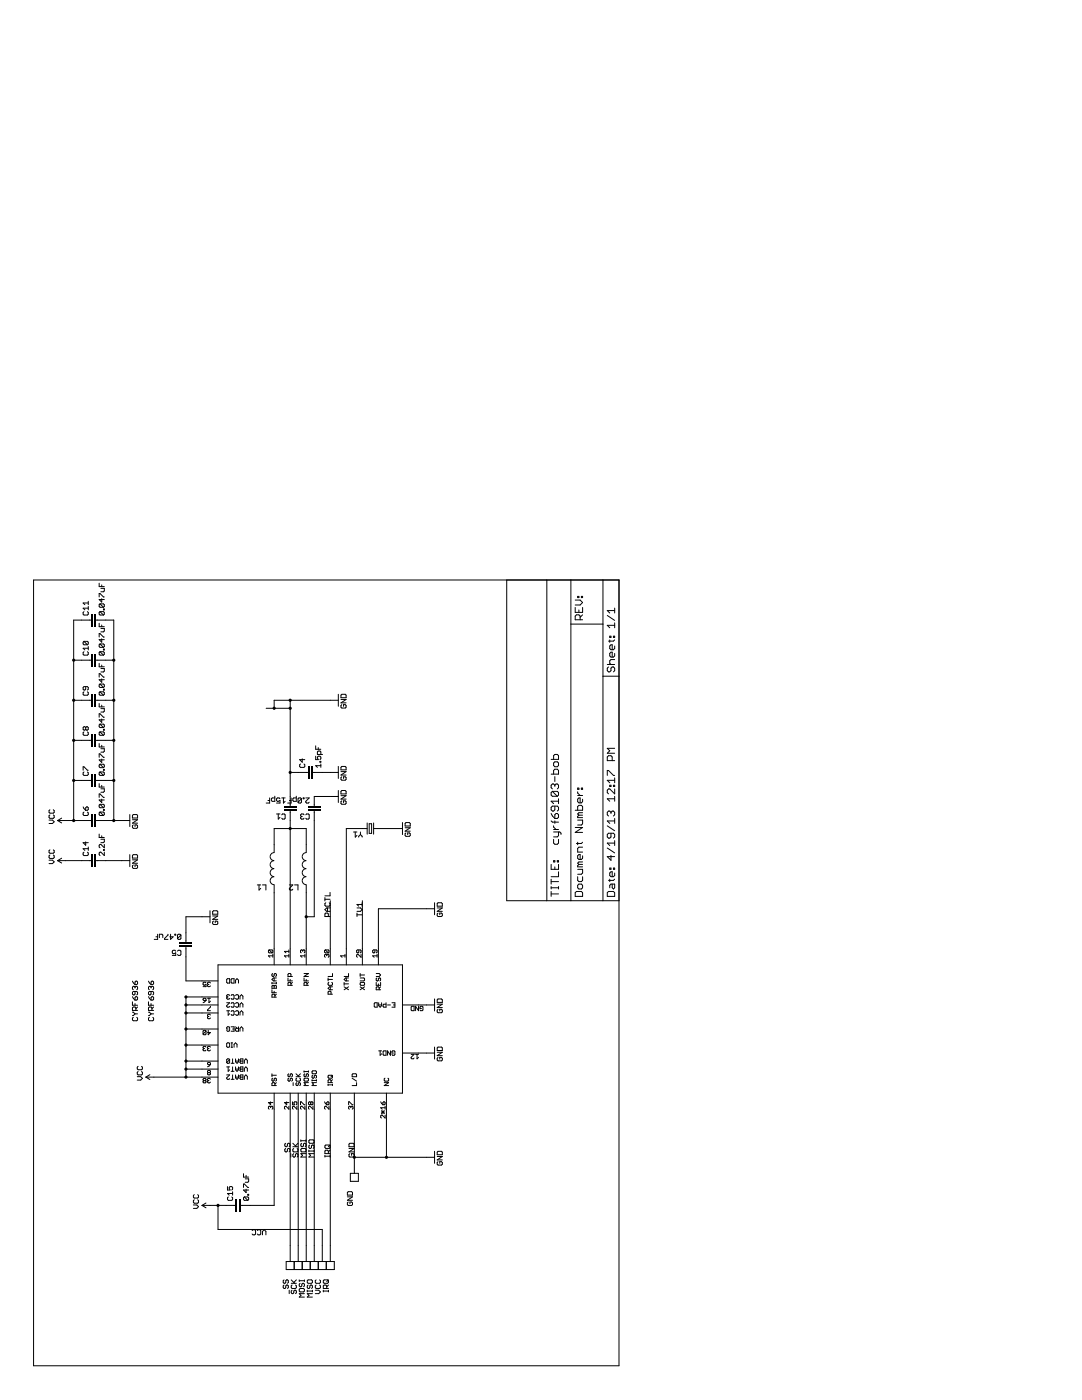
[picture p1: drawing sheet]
<?xml version="1.0" encoding="utf-8"?>
<!DOCTYPE eagle SYSTEM "eagle.dtd">
<!--
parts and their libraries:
SparkFun-Aesthetics: Licensing: CC v3.0 Share-Alike You are welcome to use this library for commercial purposes.
-->
<eagle version="6.4">
<drawing>
<settings>
<setting alwaysvectorfont="yes"/>
<setting verticaltext="up"/>
</settings>
<grid distance="0.1" unitdist="inch" unit="inch" style="lines" multiple="1" display="no" altdistance="0.01" altunitdist="inch" altunit="inch"/>
<schematic xreflabel="%F%N/%S.%C%R" xrefpart="/%S.%C%R">
<libraries>
<library name="JCM">
<symbols>
<symbol name="CYRF6936">
<pin name="RST" x="-15.24" y="17.78" length="middle"/>
<pin name="_SS" x="-15.24" y="12.7" length="middle"/>
<pin name="SCK" x="-15.24" y="10.16" length="middle"/>
<pin name="MOSI" x="-15.24" y="7.62" length="middle"/>
<pin name="MISO" x="-15.24" y="5.08" length="middle"/>
<pin name="IRQ" x="-15.24" y="0" length="middle"/>
<pin name="L/D" x="-15.24" y="-7.62" length="middle"/>
<pin name="NC" x="-15.24" y="-17.78" length="middle"/>
<pin name="VBAT2" x="-5.08" y="40.64" length="middle" rot="R270"/>
<pin name="VBAT1" x="-2.54" y="40.64" length="middle" rot="R270"/>
<pin name="VBAT0" x="0" y="40.64" length="middle" rot="R270"/>
<pin name="VIO" x="5.08" y="40.64" length="middle" rot="R270"/>
<pin name="VREG" x="10.16" y="40.64" length="middle" rot="R270"/>
<pin name="VCC1" x="15.24" y="40.64" length="middle" rot="R270"/>
<pin name="VCC2" x="17.78" y="40.64" length="middle" rot="R270"/>
<pin name="VCC3" x="20.32" y="40.64" length="middle" rot="R270"/>
<pin name="VDD" x="25.4" y="40.64" length="middle" rot="R270"/>
<pin name="RFBIAS" x="35.56" y="17.78" length="middle" rot="R180"/>
<pin name="RFP" x="35.56" y="12.7" length="middle" rot="R180"/>
<pin name="RFN" x="35.56" y="7.62" length="middle" rot="R180"/>
<pin name="PACTL" x="35.56" y="0" length="middle" rot="R180"/>
<pin name="XTAL" x="35.56" y="-5.08" length="middle" rot="R180"/>
<pin name="XOUT" x="35.56" y="-10.16" length="middle" rot="R180"/>
<pin name="RESV" x="35.56" y="-15.24" length="middle" rot="R180"/>
<pin name="GND1" x="2.54" y="-27.94" length="middle" rot="R90"/>
<pin name="E-PAD" x="17.78" y="-27.94" length="middle" rot="R90"/>
<wire x1="-10.16" y1="35.56" x2="30.48" y2="35.56" width="0.254" layer="94"/>
<wire x1="30.48" y1="35.56" x2="30.48" y2="-22.86" width="0.254" layer="94"/>
<wire x1="30.48" y1="-22.86" x2="-10.16" y2="-22.86" width="0.254" layer="94"/>
<wire x1="-10.16" y1="-22.86" x2="-10.16" y2="35.56" width="0.254" layer="94"/>
<text x="-5.08" y="53.34" size="1.778" layer="95">&gt;NAME</text>
<text x="-5.08" y="48.26" size="1.778" layer="95">&gt;VALUE</text>
</symbol>
<symbol name="SOLDER_PAD">
<wire x1="-5.08" y1="1.27" x2="-5.08" y2="-1.27" width="0.254" layer="94"/>
<wire x1="-5.08" y1="-1.27" x2="-2.54" y2="-1.27" width="0.254" layer="94"/>
<wire x1="-2.54" y1="-1.27" x2="-2.54" y2="1.27" width="0.254" layer="94"/>
<wire x1="-2.54" y1="1.27" x2="-5.08" y2="1.27" width="0.254" layer="94"/>
<text x="-4.826" y="2.794" size="1.778" layer="95">&gt;NAME</text>
<text x="-4.826" y="-4.572" size="1.778" layer="96">&gt;VALUE</text>
<pin name="NET" x="-10.16" y="0" visible="off" length="middle"/>
</symbol>
</symbols>
<devicesets>
<deviceset name="CYRF6936">
<gates>
<gate name="CYRF6936" symbol="CYRF6936" x="-12.7" y="7.62"/>
</gates>
<devices>
<device name="" package="QFN40">
<connects>
<connect gate="CYRF6936" pin="E-PAD" pad="GND"/>
<connect gate="CYRF6936" pin="GND1" pad="12"/>
<connect gate="CYRF6936" pin="IRQ" pad="26"/>
<connect gate="CYRF6936" pin="L/D" pad="37"/>
<connect gate="CYRF6936" pin="MISO" pad="28"/>
<connect gate="CYRF6936" pin="MOSI" pad="27"/>
<connect gate="CYRF6936" pin="NC" pad="2 4 5 9 14 15 17 18 20 21 22 23 31 32 36 39"/>
<connect gate="CYRF6936" pin="PACTL" pad="30"/>
<connect gate="CYRF6936" pin="RESV" pad="19"/>
<connect gate="CYRF6936" pin="RFBIAS" pad="10"/>
<connect gate="CYRF6936" pin="RFN" pad="13"/>
<connect gate="CYRF6936" pin="RFP" pad="11"/>
<connect gate="CYRF6936" pin="RST" pad="34"/>
<connect gate="CYRF6936" pin="SCK" pad="25"/>
<connect gate="CYRF6936" pin="VBAT0" pad="6"/>
<connect gate="CYRF6936" pin="VBAT1" pad="8"/>
<connect gate="CYRF6936" pin="VBAT2" pad="38"/>
<connect gate="CYRF6936" pin="VCC1" pad="3"/>
<connect gate="CYRF6936" pin="VCC2" pad="7"/>
<connect gate="CYRF6936" pin="VCC3" pad="16"/>
<connect gate="CYRF6936" pin="VDD" pad="35"/>
<connect gate="CYRF6936" pin="VIO" pad="33"/>
<connect gate="CYRF6936" pin="VREG" pad="40"/>
<connect gate="CYRF6936" pin="XOUT" pad="29"/>
<connect gate="CYRF6936" pin="XTAL" pad="1"/>
<connect gate="CYRF6936" pin="_SS" pad="24"/>
</connects>
<technologies>
<technology name=""/>
</technologies>
</device>
</devices>
</deviceset>
<deviceset name="SOLDER_PAD">
<gates>
<gate name="G$1" symbol="SOLDER_PAD" x="0" y="0"/>
</gates>
<devices>
<device name="" package="SOLDER_PAD">
<connects>
<connect gate="G$1" pin="NET" pad="SPAD"/>
</connects>
<technologies>
<technology name=""/>
</technologies>
</device>
<device name="NOSTOP" package="SOLDER_PAD_NOSTOP">
<connects>
<connect gate="G$1" pin="NET" pad="SPAD"/>
</connects>
<technologies>
<technology name=""/>
</technologies>
</device>
<device name="2X1" package="SOLDER_PAD_2X1">
<connects>
<connect gate="G$1" pin="NET" pad="SPAD"/>
</connects>
<technologies>
<technology name=""/>
</technologies>
</device>
<device name=".1X.1" package="SOLDER_PAD_.1X.1">
<connects>
<connect gate="G$1" pin="NET" pad="P$1"/>
</connects>
<technologies>
<technology name=""/>
</technologies>
</device>
<device name=".05X.05" package="SOLDER_PAD_.05X.05">
<connects>
<connect gate="G$1" pin="NET" pad="P$1"/>
</connects>
<technologies>
<technology name=""/>
</technologies>
</device>
</devices>
</deviceset>
</devicesets>
</library>
<library name="frames">
<symbols>
<symbol name="LETTER_L">
<frame x1="0" y1="0" x2="248.92" y2="185.42" columns="12" rows="17" layer="94" border-left="no" border-top="no" border-right="no" border-bottom="no"/>
</symbol>
<symbol name="DOCFIELD">
<wire x1="0" y1="0" x2="71.12" y2="0" width="0.1016" layer="94"/>
<wire x1="101.6" y1="15.24" x2="87.63" y2="15.24" width="0.1016" layer="94"/>
<wire x1="0" y1="0" x2="0" y2="5.08" width="0.1016" layer="94"/>
<wire x1="0" y1="5.08" x2="71.12" y2="5.08" width="0.1016" layer="94"/>
<wire x1="0" y1="5.08" x2="0" y2="15.24" width="0.1016" layer="94"/>
<wire x1="101.6" y1="15.24" x2="101.6" y2="5.08" width="0.1016" layer="94"/>
<wire x1="71.12" y1="5.08" x2="71.12" y2="0" width="0.1016" layer="94"/>
<wire x1="71.12" y1="5.08" x2="87.63" y2="5.08" width="0.1016" layer="94"/>
<wire x1="71.12" y1="0" x2="101.6" y2="0" width="0.1016" layer="94"/>
<wire x1="87.63" y1="15.24" x2="87.63" y2="5.08" width="0.1016" layer="94"/>
<wire x1="87.63" y1="15.24" x2="0" y2="15.24" width="0.1016" layer="94"/>
<wire x1="87.63" y1="5.08" x2="101.6" y2="5.08" width="0.1016" layer="94"/>
<wire x1="101.6" y1="5.08" x2="101.6" y2="0" width="0.1016" layer="94"/>
<wire x1="0" y1="15.24" x2="0" y2="22.86" width="0.1016" layer="94"/>
<wire x1="101.6" y1="35.56" x2="0" y2="35.56" width="0.1016" layer="94"/>
<wire x1="101.6" y1="35.56" x2="101.6" y2="22.86" width="0.1016" layer="94"/>
<wire x1="0" y1="22.86" x2="101.6" y2="22.86" width="0.1016" layer="94"/>
<wire x1="0" y1="22.86" x2="0" y2="35.56" width="0.1016" layer="94"/>
<wire x1="101.6" y1="22.86" x2="101.6" y2="15.24" width="0.1016" layer="94"/>
<text x="1.27" y="1.27" size="2.54" layer="94" font="vector">Date:</text>
<text x="12.7" y="1.27" size="2.54" layer="94" font="vector">&gt;LAST_DATE_TIME</text>
<text x="72.39" y="1.27" size="2.54" layer="94" font="vector">Sheet:</text>
<text x="86.36" y="1.27" size="2.54" layer="94" font="vector">&gt;SHEET</text>
<text x="88.9" y="11.43" size="2.54" layer="94" font="vector">REV:</text>
<text x="1.27" y="19.05" size="2.54" layer="94" font="vector">TITLE:</text>
<text x="1.27" y="11.43" size="2.54" layer="94" font="vector">Document Number:</text>
<text x="17.78" y="19.05" size="2.54" layer="94" font="vector">&gt;DRAWING_NAME</text>
</symbol>
</symbols>
<devicesets>
<deviceset name="LETTER_L" prefix="FRAME" uservalue="yes">
<gates>
<gate name="G$1" symbol="LETTER_L" x="0" y="0"/>
<gate name="G$2" symbol="DOCFIELD" x="147.32" y="0" addlevel="must"/>
</gates>
<devices>
<device name="">
<technologies>
<technology name=""/>
</technologies>
</device>
</devices>
</deviceset>
</devicesets>
</library>
<library name="SparkFun-Aesthetics">
<symbols>
<symbol name="DGND">
<wire x1="-1.905" y1="0" x2="1.905" y2="0" width="0.254" layer="94"/>
<text x="-2.54" y="-2.54" size="1.778" layer="96">&gt;VALUE</text>
<pin name="GND" x="0" y="2.54" visible="off" length="short" direction="sup" rot="R270"/>
</symbol>
<symbol name="VCC2">
<wire x1="0.762" y1="1.27" x2="0" y2="2.54" width="0.254" layer="94"/>
<wire x1="0" y1="2.54" x2="-0.762" y2="1.27" width="0.254" layer="94"/>
<text x="-1.016" y="3.556" size="1.778" layer="96">&gt;VALUE</text>
<pin name="VCC" x="0" y="0" visible="off" length="short" direction="sup" rot="R90"/>
</symbol>
</symbols>
<devicesets>
<deviceset name="GND" prefix="GND">
<gates>
<gate name="1" symbol="DGND" x="0" y="0"/>
</gates>
<devices>
<device name="">
<technologies>
<technology name=""/>
</technologies>
</device>
</devices>
</deviceset>
<deviceset name="VCC" prefix="SUPPLY">
<gates>
<gate name="1" symbol="VCC2" x="0" y="0"/>
</gates>
<devices>
<device name="">
<technologies>
<technology name=""/>
</technologies>
</device>
</devices>
</deviceset>
</devicesets>
</library>
<library name="SparkFun-Passives">
<symbols>
<symbol name="CAP">
<wire x1="0" y1="2.54" x2="0" y2="2.032" width="0.1524" layer="94"/>
<wire x1="0" y1="0" x2="0" y2="0.508" width="0.1524" layer="94"/>
<text x="1.524" y="2.921" size="1.778" layer="95">&gt;NAME</text>
<text x="1.524" y="-2.159" size="1.778" layer="96">&gt;VALUE</text>
<rectangle x1="-2.032" y1="0.508" x2="2.032" y2="1.016" layer="94"/>
<rectangle x1="-2.032" y1="1.524" x2="2.032" y2="2.032" layer="94"/>
<pin name="1" x="0" y="5.08" visible="off" length="short" direction="pas" swaplevel="1" rot="R270"/>
<pin name="2" x="0" y="-2.54" visible="off" length="short" direction="pas" swaplevel="1" rot="R90"/>
</symbol>
<symbol name="INDUCTOR">
<wire x1="0" y1="5.08" x2="1.27" y2="3.81" width="0.254" layer="94" curve="-90" cap="flat"/>
<wire x1="0" y1="2.54" x2="1.27" y2="3.81" width="0.254" layer="94" curve="90" cap="flat"/>
<wire x1="0" y1="2.54" x2="1.27" y2="1.27" width="0.254" layer="94" curve="-90" cap="flat"/>
<wire x1="0" y1="0" x2="1.27" y2="1.27" width="0.254" layer="94" curve="90" cap="flat"/>
<wire x1="0" y1="0" x2="1.27" y2="-1.27" width="0.254" layer="94" curve="-90" cap="flat"/>
<wire x1="0" y1="-2.54" x2="1.27" y2="-1.27" width="0.254" layer="94" curve="90" cap="flat"/>
<wire x1="0" y1="-2.54" x2="1.27" y2="-3.81" width="0.254" layer="94" curve="-90" cap="flat"/>
<wire x1="0" y1="-5.08" x2="1.27" y2="-3.81" width="0.254" layer="94" curve="90" cap="flat"/>
<text x="2.54" y="5.08" size="1.778" layer="95">&gt;NAME</text>
<text x="2.54" y="-5.08" size="1.778" layer="96">&gt;VALUE</text>
<pin name="1" x="0" y="7.62" visible="off" length="short" direction="pas" swaplevel="1" rot="R270"/>
<pin name="2" x="0" y="-7.62" visible="off" length="short" direction="pas" swaplevel="1" rot="R90"/>
</symbol>
</symbols>
<devicesets>
<deviceset name="CAP" prefix="C" uservalue="yes">
<gates>
<gate name="G$1" symbol="CAP" x="0" y="0"/>
</gates>
<devices>
<device name="PTH" package="CAP-PTH-SMALL">
<connects>
<connect gate="G$1" pin="1" pad="1"/>
<connect gate="G$1" pin="2" pad="2"/>
</connects>
<technologies>
<technology name=""/>
</technologies>
</device>
<device name="PTH2" package="CAP-PTH-SMALL2">
<connects>
<connect gate="G$1" pin="1" pad="1"/>
<connect gate="G$1" pin="2" pad="2"/>
</connects>
<technologies>
<technology name=""/>
</technologies>
</device>
<device name="0805" package="0805">
<connects>
<connect gate="G$1" pin="1" pad="1"/>
<connect gate="G$1" pin="2" pad="2"/>
</connects>
<technologies>
<technology name=""/>
</technologies>
</device>
<device name="PTH3" package="CAP-PTH-LARGE">
<connects>
<connect gate="G$1" pin="1" pad="1"/>
<connect gate="G$1" pin="2" pad="2"/>
</connects>
<technologies>
<technology name=""/>
</technologies>
</device>
<device name="SMD" package="GRM43D">
<connects>
<connect gate="G$1" pin="1" pad="A"/>
<connect gate="G$1" pin="2" pad="C"/>
</connects>
<technologies>
<technology name=""/>
</technologies>
</device>
<device name="0603-CAP" package="0603-CAP">
<connects>
<connect gate="G$1" pin="1" pad="1"/>
<connect gate="G$1" pin="2" pad="2"/>
</connects>
<technologies>
<technology name=""/>
</technologies>
</device>
<device name="0402-CAP" package="0402-CAP">
<connects>
<connect gate="G$1" pin="1" pad="1"/>
<connect gate="G$1" pin="2" pad="2"/>
</connects>
<technologies>
<technology name=""/>
</technologies>
</device>
<device name="PTH1" package="CAP-PTH-5MM">
<connects>
<connect gate="G$1" pin="1" pad="1"/>
<connect gate="G$1" pin="2" pad="2"/>
</connects>
<technologies>
<technology name=""/>
</technologies>
</device>
<device name="_" package="AXIAL-5MM">
<connects>
<connect gate="G$1" pin="1" pad="P$1"/>
<connect gate="G$1" pin="2" pad="P$2"/>
</connects>
<technologies>
<technology name=""/>
</technologies>
</device>
<device name="1210" package="1210">
<connects>
<connect gate="G$1" pin="1" pad="1"/>
<connect gate="G$1" pin="2" pad="2"/>
</connects>
<technologies>
<technology name=""/>
</technologies>
</device>
<device name="1206" package="1206">
<connects>
<connect gate="G$1" pin="1" pad="1"/>
<connect gate="G$1" pin="2" pad="2"/>
</connects>
<technologies>
<technology name=""/>
</technologies>
</device>
<device name="ASMD" package="CTZ3">
<connects>
<connect gate="G$1" pin="1" pad="+"/>
<connect gate="G$1" pin="2" pad="-"/>
</connects>
<technologies>
<technology name=""/>
</technologies>
</device>
<device name="KIT" package="CAP-PTH-SMALL-KIT">
<connects>
<connect gate="G$1" pin="1" pad="1"/>
<connect gate="G$1" pin="2" pad="2"/>
</connects>
<technologies>
<technology name=""/>
</technologies>
</device>
<device name="EZ" package="CAP-PTH-SMALLEZ">
<connects>
<connect gate="G$1" pin="1" pad="1"/>
<connect gate="G$1" pin="2" pad="2"/>
</connects>
<technologies>
<technology name=""/>
</technologies>
</device>
</devices>
</deviceset>
<deviceset name="INDUCTOR" prefix="L" uservalue="yes">
<gates>
<gate name="G$1" symbol="INDUCTOR" x="0" y="0"/>
</gates>
<devices>
<device name="H*" package="INDUCTOR-1206">
<connects>
<connect gate="G$1" pin="1" pad="P$1"/>
<connect gate="G$1" pin="2" pad="P$2"/>
</connects>
<technologies>
<technology name="1206"/>
</technologies>
</device>
<device name="0603" package="0603">
<connects>
<connect gate="G$1" pin="1" pad="1"/>
<connect gate="G$1" pin="2" pad="2"/>
</connects>
<technologies>
<technology name=""/>
</technologies>
</device>
<device name="CR54" package="CR54">
<connects>
<connect gate="G$1" pin="1" pad="P$1"/>
<connect gate="G$1" pin="2" pad="P$2"/>
</connects>
<technologies>
<technology name=""/>
</technologies>
</device>
<device name="PWR" package="CDRH125">
<connects>
<connect gate="G$1" pin="1" pad="1"/>
<connect gate="G$1" pin="2" pad="2"/>
</connects>
<technologies>
<technology name=""/>
</technologies>
</device>
<device name="0402" package="C0402">
<connects>
<connect gate="G$1" pin="1" pad="1"/>
<connect gate="G$1" pin="2" pad="2"/>
</connects>
<technologies>
<technology name=""/>
</technologies>
</device>
<device name="-B82462G" package="B82462G">
<connects>
<connect gate="G$1" pin="1" pad="P$1"/>
<connect gate="G$1" pin="2" pad="P$2"/>
</connects>
<technologies>
<technology name=""/>
</technologies>
</device>
<device name="CR75" package="CR75">
<connects>
<connect gate="G$1" pin="1" pad="P$1"/>
<connect gate="G$1" pin="2" pad="P$2"/>
</connects>
<technologies>
<technology name=""/>
</technologies>
</device>
<device name="1210" package="1210">
<connects>
<connect gate="G$1" pin="1" pad="1"/>
<connect gate="G$1" pin="2" pad="2"/>
</connects>
<technologies>
<technology name=""/>
</technologies>
</device>
<device name="1007" package="1007">
<connects>
<connect gate="G$1" pin="1" pad="1"/>
<connect gate="G$1" pin="2" pad="2"/>
</connects>
<technologies>
<technology name=""/>
</technologies>
</device>
<device name="_" package="COOPER_UP4B">
<connects>
<connect gate="G$1" pin="1" pad="1"/>
<connect gate="G$1" pin="2" pad="2"/>
</connects>
<technologies>
<technology name=""/>
</technologies>
</device>
<device name="-" package="CDRH3D28">
<connects>
<connect gate="G$1" pin="1" pad="1"/>
<connect gate="G$1" pin="2" pad="2"/>
</connects>
<technologies>
<technology name=""/>
</technologies>
</device>
<device name="0805" package="0805">
<connects>
<connect gate="G$1" pin="1" pad="1"/>
<connect gate="G$1" pin="2" pad="2"/>
</connects>
<technologies>
<technology name=""/>
</technologies>
</device>
<device name="CR75_V2" package="CR75_V2">
<connects>
<connect gate="G$1" pin="1" pad="P$1"/>
<connect gate="G$1" pin="2" pad="P$2"/>
</connects>
<technologies>
<technology name=""/>
</technologies>
</device>
<device name="." package="CDRH2D09">
<connects>
<connect gate="G$1" pin="1" pad="P$1"/>
<connect gate="G$1" pin="2" pad="P$2"/>
</connects>
<technologies>
<technology name=""/>
</technologies>
</device>
<device name="NPI75" package="NPI75C">
<connects>
<connect gate="G$1" pin="1" pad="1"/>
<connect gate="G$1" pin="2" pad="2"/>
</connects>
<technologies>
<technology name=""/>
</technologies>
</device>
<device name="SRU5028" package="SRU5028">
<connects>
<connect gate="G$1" pin="1" pad="1"/>
<connect gate="G$1" pin="2" pad="2"/>
</connects>
<technologies>
<technology name=""/>
</technologies>
</device>
<device name="SRU1038" package="SRU1038">
<connects>
<connect gate="G$1" pin="1" pad="1"/>
<connect gate="G$1" pin="2" pad="2"/>
</connects>
<technologies>
<technology name=""/>
</technologies>
</device>
<device name="CR54-KIT" package="CR54-KIT">
<connects>
<connect gate="G$1" pin="1" pad="P$1"/>
<connect gate="G$1" pin="2" pad="P$2"/>
</connects>
<technologies>
<technology name=""/>
</technologies>
</device>
<device name="DR1030" package="DR1030">
<connects>
<connect gate="G$1" pin="1" pad="1"/>
<connect gate="G$1" pin="2" pad="2"/>
</connects>
<technologies>
<technology name=""/>
</technologies>
</device>
<device name="VLF4012A" package="VLF4012A">
<connects>
<connect gate="G$1" pin="1" pad="P$1"/>
<connect gate="G$1" pin="2" pad="P$2"/>
</connects>
<technologies>
<technology name=""/>
</technologies>
</device>
</devices>
</deviceset>
</devicesets>
</library>
<library name="SparkFun-FreqCtrl">
<symbols>
<symbol name="Q">
<wire x1="1.016" y1="0" x2="2.54" y2="0" width="0.1524" layer="94"/>
<wire x1="-2.54" y1="0" x2="-1.016" y2="0" width="0.1524" layer="94"/>
<wire x1="-0.381" y1="1.524" x2="-0.381" y2="-1.524" width="0.254" layer="94"/>
<wire x1="-0.381" y1="-1.524" x2="0.381" y2="-1.524" width="0.254" layer="94"/>
<wire x1="0.381" y1="-1.524" x2="0.381" y2="1.524" width="0.254" layer="94"/>
<wire x1="0.381" y1="1.524" x2="-0.381" y2="1.524" width="0.254" layer="94"/>
<wire x1="1.016" y1="1.778" x2="1.016" y2="-1.778" width="0.254" layer="94"/>
<wire x1="-1.016" y1="1.778" x2="-1.016" y2="-1.778" width="0.254" layer="94"/>
<text x="2.54" y="1.016" size="1.778" layer="95">&gt;NAME</text>
<text x="2.54" y="-2.54" size="1.778" layer="96">&gt;VALUE</text>
<text x="-2.159" y="-1.143" size="0.8636" layer="93">1</text>
<text x="1.524" y="-1.143" size="0.8636" layer="93">2</text>
<pin name="2" x="2.54" y="0" visible="off" length="point" direction="pas" swaplevel="1" rot="R180"/>
<pin name="1" x="-2.54" y="0" visible="off" length="point" direction="pas" swaplevel="1"/>
</symbol>
</symbols>
<devicesets>
<deviceset name="CRYSTAL" prefix="Y" uservalue="yes">
<gates>
<gate name="G$1" symbol="Q" x="0" y="0"/>
</gates>
<devices>
<device name="HC49UV" package="HC49U-V">
<connects>
<connect gate="G$1" pin="1" pad="1"/>
<connect gate="G$1" pin="2" pad="2"/>
</connects>
<technologies>
<technology name=""/>
</technologies>
</device>
<device name="TC38H" package="TC38H">
<connects>
<connect gate="G$1" pin="1" pad="1"/>
<connect gate="G$1" pin="2" pad="2"/>
</connects>
<technologies>
<technology name=""/>
</technologies>
</device>
<device name="TC26H" package="TC26H">
<connects>
<connect gate="G$1" pin="1" pad="1"/>
<connect gate="G$1" pin="2" pad="2"/>
</connects>
<technologies>
<technology name=""/>
</technologies>
</device>
<device name="SMD" package="HC49UP">
<connects>
<connect gate="G$1" pin="1" pad="1"/>
<connect gate="G$1" pin="2" pad="2"/>
</connects>
<technologies>
<technology name=""/>
</technologies>
</device>
<device name="HC49US" package="HC49US">
<connects>
<connect gate="G$1" pin="1" pad="1"/>
<connect gate="G$1" pin="2" pad="2"/>
</connects>
<technologies>
<technology name=""/>
</technologies>
</device>
<device name="32-SMD" package="CRYSTAL-32KHZ-SMD">
<connects>
<connect gate="G$1" pin="1" pad="X1"/>
<connect gate="G$1" pin="2" pad="X2"/>
</connects>
<technologies>
<technology name=""/>
</technologies>
</device>
<device name="5X3" package="CRYSTAL-SMD-5X3">
<connects>
<connect gate="G$1" pin="1" pad="1"/>
<connect gate="G$1" pin="2" pad="3"/>
</connects>
<technologies>
<technology name=""/>
</technologies>
</device>
<device name="EPSONMC146" package="CRYSTAL-32KHZ-SMD_EPSON_MC146">
<connects>
<connect gate="G$1" pin="1" pad="P$2"/>
<connect gate="G$1" pin="2" pad="P$1"/>
</connects>
<technologies>
<technology name=""/>
</technologies>
</device>
<device name="10.5X4.8" package="CRYSTAL-SMD-10.5X4.8-2PIN">
<connects>
<connect gate="G$1" pin="1" pad="P$1"/>
<connect gate="G$1" pin="2" pad="P$2"/>
</connects>
<technologies>
<technology name=""/>
</technologies>
</device>
<device name="TC26H_EZ" package="TC26HEZ">
<connects>
<connect gate="G$1" pin="1" pad="1"/>
<connect gate="G$1" pin="2" pad="2"/>
</connects>
<technologies>
<technology name=""/>
</technologies>
</device>
<device name="TXC-7A" package="CRYSTAL-TXC-7A">
<connects>
<connect gate="G$1" pin="1" pad="P$1"/>
<connect gate="G$1" pin="2" pad="P$2"/>
</connects>
<technologies>
<technology name=""/>
</technologies>
</device>
</devices>
</deviceset>
</devicesets>
</library>
</libraries>
<attributes>
</attributes>
<variantdefs>
</variantdefs>
<classes>
<class number="0" name="default" width="0" drill="0">
</class>
</classes>
<parts>
<part name="CYRF6936" library="JCM" deviceset="CYRF6936" device="">
<attribute name="PARTNO" value="CYRF6936B-40LTXC"/>
</part>
<part name="FRAME1" library="frames" deviceset="LETTER_L" device=""/>
<part name="GND1" library="SparkFun-Aesthetics" deviceset="GND" device=""/>
<part name="GND2" library="SparkFun-Aesthetics" deviceset="GND" device=""/>
<part name="GND3" library="SparkFun-Aesthetics" deviceset="GND" device=""/>
<part name="GND4" library="SparkFun-Aesthetics" deviceset="GND" device=""/>
<part name="SUPPLY1" library="SparkFun-Aesthetics" deviceset="VCC" device=""/>
<part name="C5" library="SparkFun-Passives" deviceset="CAP" device="0402-CAP" value="0.47uF">
<attribute name="PARTNO" value="GRM155R60J474KE19D"/>
<attribute name="VOLT" value="6.3"/>
</part>
<part name="GND5" library="SparkFun-Aesthetics" deviceset="GND" device=""/>
<part name="C15" library="SparkFun-Passives" deviceset="CAP" device="0402-CAP" value="0.47uF">
<attribute name="PARTNO" value="GRM155R60J474KE19D"/>
<attribute name="VOLT" value="6.3"/>
</part>
<part name="SUPPLY2" library="SparkFun-Aesthetics" deviceset="VCC" device=""/>
<part name="L1" library="SparkFun-Passives" deviceset="INDUCTOR" device="0603">
<attribute name="PARTNO" value="ELJ-RE22NGFA"/>
</part>
<part name="L2" library="SparkFun-Passives" deviceset="INDUCTOR" device="0402">
<attribute name="PARTNO" value="ELJ-RF1N8DFB"/>
</part>
<part name="C1" library="SparkFun-Passives" deviceset="CAP" device="0402-CAP" value="15pF">
<attribute name="PARTNO" value="C0402C150J5GACTU"/>
<attribute name="VOLT" value="50"/>
</part>
<part name="C3" library="SparkFun-Passives" deviceset="CAP" device="0402-CAP" value="2.0pF">
<attribute name="PARTNO" value="C0402C209C5GACTU"/>
<attribute name="VOLT" value="50"/>
</part>
<part name="C4" library="SparkFun-Passives" deviceset="CAP" device="0402-CAP" value="1.5pF">
<attribute name="PARTNO" value="C0402C159B5GACTU"/>
<attribute name="VOLT" value="50"/>
</part>
<part name="GND6" library="SparkFun-Aesthetics" deviceset="GND" device=""/>
<part name="GND7" library="SparkFun-Aesthetics" deviceset="GND" device=""/>
<part name="GND8" library="SparkFun-Aesthetics" deviceset="GND" device=""/>
<part name="Y1" library="SparkFun-FreqCtrl" deviceset="CRYSTAL" device="5X3">
<attribute name="PARTNO" value="7B-12.000MEEQ-T"/>
</part>
<part name="GND9" library="SparkFun-Aesthetics" deviceset="GND" device=""/>
<part name="C6" library="SparkFun-Passives" deviceset="CAP" device="0402-CAP" value="0.047uF">
<attribute name="PARTNO" value="0402YD473KAT2A"/>
</part>
<part name="C7" library="SparkFun-Passives" deviceset="CAP" device="0402-CAP" value="0.047uF">
<attribute name="PARTNO" value="0402YD473KAT2A"/>
</part>
<part name="C8" library="SparkFun-Passives" deviceset="CAP" device="0402-CAP" value="0.047uF">
<attribute name="PARTNO" value="0402YD473KAT2A"/>
</part>
<part name="C9" library="SparkFun-Passives" deviceset="CAP" device="0402-CAP" value="0.047uF">
<attribute name="PARTNO" value="0402YD473KAT2A"/>
</part>
<part name="C10" library="SparkFun-Passives" deviceset="CAP" device="0402-CAP" value="0.047uF">
<attribute name="PARTNO" value="0402YD473KAT2A"/>
</part>
<part name="C11" library="SparkFun-Passives" deviceset="CAP" device="0402-CAP" value="0.047uF">
<attribute name="PARTNO" value="0402YD473KAT2A"/>
</part>
<part name="GND10" library="SparkFun-Aesthetics" deviceset="GND" device=""/>
<part name="SUPPLY3" library="SparkFun-Aesthetics" deviceset="VCC" device=""/>
<part name="SUPPLY4" library="SparkFun-Aesthetics" deviceset="VCC" device=""/>
<part name="GND11" library="SparkFun-Aesthetics" deviceset="GND" device=""/>
<part name="C14" library="SparkFun-Passives" deviceset="CAP" device="0805" value="2.2uF">
<attribute name="PARTNO" value="GRM21BR71A225KA01L"/>
</part>
<part name="_SS" library="JCM" deviceset="SOLDER_PAD" device=""/>
<part name="SCK" library="JCM" deviceset="SOLDER_PAD" device=""/>
<part name="MOSI" library="JCM" deviceset="SOLDER_PAD" device=""/>
<part name="MISO" library="JCM" deviceset="SOLDER_PAD" device=""/>
<part name="VCC" library="JCM" deviceset="SOLDER_PAD" device=""/>
<part name="IRQ" library="JCM" deviceset="SOLDER_PAD" device=""/>
<part name="GND" library="JCM" deviceset="SOLDER_PAD" device=""/>
</parts>
<sheets>
<sheet>
<plain>
<text x="208.28" y="114.3" size="1.778" layer="97" font="vector" align="bottom-center">Wiggle Antenna Here</text>
<text x="175.26" y="63.5" size="1.778" layer="97">Crystal
-------------
&lt;60 ohm esr
Fundemental Mode
Parallel Resonant
Freq Init Stability &lt;=30ppm
Load Capacitance 10pF
</text>
</plain>
<instances>
<instance part="CYRF6936" gate="CYRF6936" x="96.52" y="91.44" smashed="yes">
<attribute name="NAME" x="109.22" y="152.4" size="1.778" layer="95"/>
<attribute name="VALUE" x="109.22" y="147.32" size="1.778" layer="95"/>
<attribute name="PARTNO" x="96.52" y="91.44" size="1.778" layer="96" rot="R180" display="off"/>
</instance>
<instance part="FRAME1" gate="G$1" x="0" y="0"/>
<instance part="FRAME1" gate="G$2" x="147.32" y="0"/>
<instance part="GND1" gate="1" x="66.04" y="58.42"/>
<instance part="GND2" gate="1" x="99.06" y="58.42"/>
<instance part="GND3" gate="1" x="114.3" y="58.42"/>
<instance part="GND4" gate="1" x="144.78" y="58.42"/>
<instance part="SUPPLY1" gate="1" x="91.44" y="147.32"/>
<instance part="C5" gate="G$1" x="134.62" y="137.16" rot="R90">
<attribute name="PARTNO" x="134.62" y="137.16" size="1.778" layer="96" rot="R90" display="off"/>
<attribute name="VOLT" x="134.62" y="137.16" size="1.778" layer="96" rot="R90" display="off"/>
</instance>
<instance part="GND5" gate="1" x="142.24" y="129.54"/>
<instance part="C15" gate="G$1" x="50.8" y="119.38">
<attribute name="PARTNO" x="50.8" y="119.38" size="1.778" layer="96" display="off"/>
<attribute name="VOLT" x="50.8" y="119.38" size="1.778" layer="96" display="off"/>
</instance>
<instance part="SUPPLY2" gate="1" x="50.8" y="129.54"/>
<instance part="L1" gate="G$1" x="157.48" y="109.22" rot="R90">
<attribute name="PARTNO" x="157.48" y="109.22" size="1.778" layer="96" rot="R180" display="off"/>
</instance>
<instance part="L2" gate="G$1" x="157.48" y="99.06" rot="R90">
<attribute name="PARTNO" x="157.48" y="99.06" size="1.778" layer="96" rot="R180" display="off"/>
</instance>
<instance part="C1" gate="G$1" x="177.8" y="104.14" rot="R90">
<attribute name="PARTNO" x="177.8" y="104.14" size="1.778" layer="96" rot="R90" display="off"/>
<attribute name="VOLT" x="177.8" y="104.14" size="1.778" layer="96" rot="R90" display="off"/>
</instance>
<instance part="C3" gate="G$1" x="177.8" y="96.52" rot="R90">
<attribute name="PARTNO" x="177.8" y="96.52" size="1.778" layer="96" rot="R90" display="off"/>
<attribute name="VOLT" x="177.8" y="96.52" size="1.778" layer="96" rot="R90" display="off"/>
</instance>
<instance part="C4" gate="G$1" x="187.96" y="96.52">
<attribute name="PARTNO" x="187.96" y="96.52" size="1.778" layer="96" display="off"/>
<attribute name="VOLT" x="187.96" y="96.52" size="1.778" layer="96" display="off"/>
</instance>
<instance part="GND6" gate="1" x="180.34" y="88.9"/>
<instance part="GND7" gate="1" x="187.96" y="88.9"/>
<instance part="GND8" gate="1" x="210.82" y="88.9"/>
<instance part="Y1" gate="G$1" x="170.18" y="78.74" rot="R90">
<attribute name="PARTNO" x="170.18" y="78.74" size="1.778" layer="96" rot="R90" display="off"/>
</instance>
<instance part="GND9" gate="1" x="170.18" y="68.58"/>
<instance part="C6" gate="G$1" x="172.72" y="165.1" smashed="yes">
<attribute name="PARTNO" x="172.72" y="165.1" size="1.778" layer="96" rot="R180" display="off"/>
<attribute name="NAME" x="174.244" y="168.021" size="1.778" layer="95"/>
<attribute name="VALUE" x="174.244" y="162.941" size="1.778" layer="96"/>
</instance>
<instance part="C7" gate="G$1" x="185.42" y="165.1" smashed="yes">
<attribute name="PARTNO" x="185.42" y="165.1" size="1.778" layer="96" rot="R180" display="off"/>
<attribute name="NAME" x="186.944" y="168.021" size="1.778" layer="95"/>
<attribute name="VALUE" x="186.944" y="162.941" size="1.778" layer="96"/>
</instance>
<instance part="C8" gate="G$1" x="198.12" y="165.1" smashed="yes">
<attribute name="PARTNO" x="198.12" y="165.1" size="1.778" layer="96" rot="R180" display="off"/>
<attribute name="NAME" x="199.644" y="168.021" size="1.778" layer="95"/>
<attribute name="VALUE" x="199.644" y="162.941" size="1.778" layer="96"/>
</instance>
<instance part="C9" gate="G$1" x="210.82" y="165.1" smashed="yes">
<attribute name="PARTNO" x="210.82" y="165.1" size="1.778" layer="96" rot="R180" display="off"/>
<attribute name="NAME" x="212.344" y="168.021" size="1.778" layer="95"/>
<attribute name="VALUE" x="212.344" y="162.941" size="1.778" layer="96"/>
</instance>
<instance part="C10" gate="G$1" x="223.52" y="165.1" smashed="yes">
<attribute name="PARTNO" x="223.52" y="165.1" size="1.778" layer="96" rot="R180" display="off"/>
<attribute name="NAME" x="225.044" y="168.021" size="1.778" layer="95"/>
<attribute name="VALUE" x="225.044" y="162.941" size="1.778" layer="96"/>
</instance>
<instance part="C11" gate="G$1" x="236.22" y="165.1" smashed="yes">
<attribute name="PARTNO" x="236.22" y="165.1" size="1.778" layer="96" rot="R180" display="off"/>
<attribute name="NAME" x="237.744" y="168.021" size="1.778" layer="95"/>
<attribute name="VALUE" x="237.744" y="162.941" size="1.778" layer="96"/>
</instance>
<instance part="GND10" gate="1" x="172.72" y="154.94"/>
<instance part="SUPPLY3" gate="1" x="172.72" y="175.26"/>
<instance part="SUPPLY4" gate="1" x="160.02" y="175.26"/>
<instance part="GND11" gate="1" x="160.02" y="154.94"/>
<instance part="C14" gate="G$1" x="160.02" y="165.1">
<attribute name="PARTNO" x="160.02" y="165.1" size="1.778" layer="96" rot="R180" display="off"/>
</instance>
<instance part="_SS" gate="G$1" x="27.94" y="104.14" smashed="yes" rot="R180">
<attribute name="NAME" x="27.686" y="106.426" size="1.778" layer="95" rot="R180"/>
</instance>
<instance part="SCK" gate="G$1" x="27.94" y="101.6" smashed="yes" rot="R180">
<attribute name="NAME" x="27.686" y="103.886" size="1.778" layer="95" rot="R180"/>
</instance>
<instance part="MOSI" gate="G$1" x="27.94" y="99.06" smashed="yes" rot="R180">
<attribute name="NAME" x="27.686" y="101.346" size="1.778" layer="95" rot="R180"/>
</instance>
<instance part="MISO" gate="G$1" x="27.94" y="96.52" smashed="yes" rot="R180">
<attribute name="NAME" x="27.686" y="98.806" size="1.778" layer="95" rot="R180"/>
</instance>
<instance part="VCC" gate="G$1" x="27.94" y="93.98" smashed="yes" rot="R180">
<attribute name="NAME" x="27.686" y="96.266" size="1.778" layer="95" rot="R180"/>
</instance>
<instance part="IRQ" gate="G$1" x="27.94" y="91.44" smashed="yes" rot="R180">
<attribute name="NAME" x="27.686" y="93.726" size="1.778" layer="95" rot="R180"/>
</instance>
<instance part="GND" gate="G$1" x="55.88" y="83.82" smashed="yes" rot="R180">
<attribute name="NAME" x="55.626" y="86.106" size="1.778" layer="95" rot="R180"/>
</instance>
</instances>
<busses>
</busses>
<nets>
<net name="GND" class="0">
<segment>
<pinref part="CYRF6936" gate="CYRF6936" pin="NC"/>
<wire x1="81.28" y1="73.66" x2="66.04" y2="73.66" width="0.1524" layer="91"/>
<wire x1="66.04" y1="73.66" x2="66.04" y2="60.96" width="0.1524" layer="91"/>
<pinref part="GND1" gate="1" pin="GND"/>
<pinref part="CYRF6936" gate="CYRF6936" pin="L/D"/>
<wire x1="81.28" y1="83.82" x2="66.04" y2="83.82" width="0.1524" layer="91"/>
<label x="66.04" y="83.82" size="1.778" layer="95"/>
<wire x1="66.04" y1="83.82" x2="66.04" y2="73.66" width="0.1524" layer="91"/>
<junction x="66.04" y="73.66"/>
<pinref part="GND" gate="G$1" pin="NET"/>
<junction x="66.04" y="83.82"/>
</segment>
<segment>
<pinref part="CYRF6936" gate="CYRF6936" pin="GND1"/>
<wire x1="99.06" y1="63.5" x2="99.06" y2="60.96" width="0.1524" layer="91"/>
<pinref part="GND2" gate="1" pin="GND"/>
</segment>
<segment>
<pinref part="CYRF6936" gate="CYRF6936" pin="E-PAD"/>
<wire x1="114.3" y1="63.5" x2="114.3" y2="60.96" width="0.1524" layer="91"/>
<pinref part="GND3" gate="1" pin="GND"/>
</segment>
<segment>
<pinref part="CYRF6936" gate="CYRF6936" pin="RESV"/>
<wire x1="132.08" y1="76.2" x2="144.78" y2="76.2" width="0.1524" layer="91"/>
<wire x1="144.78" y1="76.2" x2="144.78" y2="60.96" width="0.1524" layer="91"/>
<pinref part="GND4" gate="1" pin="GND"/>
</segment>
<segment>
<pinref part="C5" gate="G$1" pin="2"/>
<wire x1="137.16" y1="137.16" x2="142.24" y2="137.16" width="0.1524" layer="91"/>
<wire x1="142.24" y1="137.16" x2="142.24" y2="132.08" width="0.1524" layer="91"/>
<pinref part="GND5" gate="1" pin="GND"/>
</segment>
<segment>
<pinref part="C3" gate="G$1" pin="2"/>
<wire x1="180.34" y1="96.52" x2="180.34" y2="91.44" width="0.1524" layer="91"/>
<pinref part="GND6" gate="1" pin="GND"/>
</segment>
<segment>
<pinref part="C4" gate="G$1" pin="2"/>
<wire x1="187.96" y1="93.98" x2="187.96" y2="91.44" width="0.1524" layer="91"/>
<pinref part="GND7" gate="1" pin="GND"/>
</segment>
<segment>
<pinref part="C1" gate="G$1" pin="2"/>
<wire x1="180.34" y1="104.14" x2="187.96" y2="104.14" width="0.1524" layer="91"/>
<wire x1="187.96" y1="104.14" x2="208.28" y2="104.14" width="0.1524" layer="91"/>
<wire x1="208.28" y1="104.14" x2="210.82" y2="104.14" width="0.1524" layer="91"/>
<wire x1="210.82" y1="104.14" x2="210.82" y2="91.44" width="0.1524" layer="91"/>
<pinref part="C4" gate="G$1" pin="1"/>
<wire x1="187.96" y1="104.14" x2="187.96" y2="101.6" width="0.1524" layer="91"/>
<junction x="187.96" y="104.14"/>
<pinref part="GND8" gate="1" pin="GND"/>
<wire x1="208.28" y1="109.22" x2="208.28" y2="104.14" width="0.1524" layer="91"/>
<junction x="208.28" y="104.14"/>
<wire x1="210.82" y1="109.22" x2="210.82" y2="104.14" width="0.1524" layer="91"/>
<junction x="210.82" y="104.14"/>
<wire x1="210.82" y1="109.22" x2="208.28" y2="109.22" width="0.1524" layer="91"/>
<wire x1="208.28" y1="109.22" x2="208.28" y2="111.76" width="0.1524" layer="91"/>
<junction x="208.28" y="109.22"/>
</segment>
<segment>
<pinref part="Y1" gate="G$1" pin="1"/>
<wire x1="170.18" y1="76.2" x2="170.18" y2="71.12" width="0.1524" layer="91"/>
<pinref part="GND9" gate="1" pin="GND"/>
</segment>
<segment>
<pinref part="C11" gate="G$1" pin="2"/>
<wire x1="236.22" y1="162.56" x2="236.22" y2="160.02" width="0.1524" layer="91"/>
<pinref part="C10" gate="G$1" pin="2"/>
<wire x1="223.52" y1="162.56" x2="223.52" y2="160.02" width="0.1524" layer="91"/>
<wire x1="236.22" y1="160.02" x2="223.52" y2="160.02" width="0.1524" layer="91"/>
<pinref part="C9" gate="G$1" pin="2"/>
<wire x1="210.82" y1="162.56" x2="210.82" y2="160.02" width="0.1524" layer="91"/>
<wire x1="223.52" y1="160.02" x2="210.82" y2="160.02" width="0.1524" layer="91"/>
<junction x="223.52" y="160.02"/>
<pinref part="C8" gate="G$1" pin="2"/>
<wire x1="198.12" y1="162.56" x2="198.12" y2="160.02" width="0.1524" layer="91"/>
<wire x1="210.82" y1="160.02" x2="198.12" y2="160.02" width="0.1524" layer="91"/>
<junction x="210.82" y="160.02"/>
<pinref part="C7" gate="G$1" pin="2"/>
<wire x1="185.42" y1="162.56" x2="185.42" y2="160.02" width="0.1524" layer="91"/>
<wire x1="198.12" y1="160.02" x2="185.42" y2="160.02" width="0.1524" layer="91"/>
<junction x="198.12" y="160.02"/>
<pinref part="C6" gate="G$1" pin="2"/>
<wire x1="172.72" y1="162.56" x2="172.72" y2="160.02" width="0.1524" layer="91"/>
<wire x1="185.42" y1="160.02" x2="172.72" y2="160.02" width="0.1524" layer="91"/>
<junction x="185.42" y="160.02"/>
<wire x1="172.72" y1="160.02" x2="172.72" y2="157.48" width="0.1524" layer="91"/>
<junction x="172.72" y="160.02"/>
<pinref part="GND10" gate="1" pin="GND"/>
</segment>
<segment>
<pinref part="C14" gate="G$1" pin="2"/>
<pinref part="GND11" gate="1" pin="GND"/>
<wire x1="160.02" y1="162.56" x2="160.02" y2="157.48" width="0.1524" layer="91"/>
</segment>
</net>
<net name="VDD" class="0">
<segment>
<pinref part="CYRF6936" gate="CYRF6936" pin="VDD"/>
<wire x1="121.92" y1="132.08" x2="121.92" y2="137.16" width="0.1524" layer="91"/>
<wire x1="121.92" y1="137.16" x2="129.54" y2="137.16" width="0.1524" layer="91"/>
<pinref part="C5" gate="G$1" pin="1"/>
</segment>
</net>
<net name="VCC" class="0">
<segment>
<pinref part="CYRF6936" gate="CYRF6936" pin="VBAT2"/>
<wire x1="91.44" y1="132.08" x2="91.44" y2="137.16" width="0.1524" layer="91"/>
<pinref part="CYRF6936" gate="CYRF6936" pin="VCC3"/>
<wire x1="116.84" y1="132.08" x2="116.84" y2="137.16" width="0.1524" layer="91"/>
<wire x1="116.84" y1="137.16" x2="114.3" y2="137.16" width="0.1524" layer="91"/>
<wire x1="114.3" y1="137.16" x2="111.76" y2="137.16" width="0.1524" layer="91"/>
<wire x1="111.76" y1="137.16" x2="106.68" y2="137.16" width="0.1524" layer="91"/>
<wire x1="106.68" y1="137.16" x2="101.6" y2="137.16" width="0.1524" layer="91"/>
<wire x1="101.6" y1="137.16" x2="96.52" y2="137.16" width="0.1524" layer="91"/>
<wire x1="96.52" y1="137.16" x2="93.98" y2="137.16" width="0.1524" layer="91"/>
<wire x1="93.98" y1="137.16" x2="91.44" y2="137.16" width="0.1524" layer="91"/>
<wire x1="91.44" y1="137.16" x2="91.44" y2="147.32" width="0.1524" layer="91"/>
<junction x="91.44" y="137.16"/>
<pinref part="CYRF6936" gate="CYRF6936" pin="VBAT1"/>
<wire x1="93.98" y1="132.08" x2="93.98" y2="137.16" width="0.1524" layer="91"/>
<junction x="93.98" y="137.16"/>
<pinref part="CYRF6936" gate="CYRF6936" pin="VBAT0"/>
<wire x1="96.52" y1="132.08" x2="96.52" y2="137.16" width="0.1524" layer="91"/>
<junction x="96.52" y="137.16"/>
<pinref part="CYRF6936" gate="CYRF6936" pin="VIO"/>
<wire x1="101.6" y1="132.08" x2="101.6" y2="137.16" width="0.1524" layer="91"/>
<junction x="101.6" y="137.16"/>
<pinref part="CYRF6936" gate="CYRF6936" pin="VREG"/>
<wire x1="106.68" y1="132.08" x2="106.68" y2="137.16" width="0.1524" layer="91"/>
<junction x="106.68" y="137.16"/>
<pinref part="CYRF6936" gate="CYRF6936" pin="VCC1"/>
<wire x1="111.76" y1="132.08" x2="111.76" y2="137.16" width="0.1524" layer="91"/>
<junction x="111.76" y="137.16"/>
<pinref part="CYRF6936" gate="CYRF6936" pin="VCC2"/>
<wire x1="114.3" y1="132.08" x2="114.3" y2="137.16" width="0.1524" layer="91"/>
<junction x="114.3" y="137.16"/>
<junction x="116.84" y="137.16"/>
<pinref part="SUPPLY1" gate="1" pin="VCC"/>
</segment>
<segment>
<pinref part="SUPPLY2" gate="1" pin="VCC"/>
<pinref part="C15" gate="G$1" pin="1"/>
<wire x1="50.8" y1="124.46" x2="50.8" y2="127" width="0.1524" layer="91"/>
<wire x1="50.8" y1="127" x2="50.8" y2="129.54" width="0.1524" layer="91"/>
<wire x1="38.1" y1="93.98" x2="43.18" y2="93.98" width="0.1524" layer="91"/>
<wire x1="43.18" y1="93.98" x2="43.18" y2="127" width="0.1524" layer="91"/>
<wire x1="43.18" y1="127" x2="50.8" y2="127" width="0.1524" layer="91"/>
<junction x="50.8" y="127"/>
<label x="43.18" y="111.76" size="1.778" layer="95" rot="R90"/>
<pinref part="VCC" gate="G$1" pin="NET"/>
</segment>
<segment>
<pinref part="C6" gate="G$1" pin="1"/>
<wire x1="172.72" y1="170.18" x2="172.72" y2="172.72" width="0.1524" layer="91"/>
<pinref part="C7" gate="G$1" pin="1"/>
<wire x1="185.42" y1="170.18" x2="185.42" y2="172.72" width="0.1524" layer="91"/>
<wire x1="172.72" y1="172.72" x2="185.42" y2="172.72" width="0.1524" layer="91"/>
<pinref part="C8" gate="G$1" pin="1"/>
<wire x1="198.12" y1="170.18" x2="198.12" y2="172.72" width="0.1524" layer="91"/>
<wire x1="185.42" y1="172.72" x2="198.12" y2="172.72" width="0.1524" layer="91"/>
<junction x="185.42" y="172.72"/>
<pinref part="C9" gate="G$1" pin="1"/>
<wire x1="210.82" y1="170.18" x2="210.82" y2="172.72" width="0.1524" layer="91"/>
<wire x1="198.12" y1="172.72" x2="210.82" y2="172.72" width="0.1524" layer="91"/>
<junction x="198.12" y="172.72"/>
<pinref part="C10" gate="G$1" pin="1"/>
<wire x1="223.52" y1="170.18" x2="223.52" y2="172.72" width="0.1524" layer="91"/>
<wire x1="210.82" y1="172.72" x2="223.52" y2="172.72" width="0.1524" layer="91"/>
<junction x="210.82" y="172.72"/>
<pinref part="C11" gate="G$1" pin="1"/>
<wire x1="236.22" y1="170.18" x2="236.22" y2="172.72" width="0.1524" layer="91"/>
<wire x1="223.52" y1="172.72" x2="236.22" y2="172.72" width="0.1524" layer="91"/>
<junction x="223.52" y="172.72"/>
<wire x1="172.72" y1="172.72" x2="172.72" y2="175.26" width="0.1524" layer="91"/>
<junction x="172.72" y="172.72"/>
<pinref part="SUPPLY3" gate="1" pin="VCC"/>
</segment>
<segment>
<pinref part="SUPPLY4" gate="1" pin="VCC"/>
<pinref part="C14" gate="G$1" pin="1"/>
<wire x1="160.02" y1="175.26" x2="160.02" y2="170.18" width="0.1524" layer="91"/>
</segment>
</net>
<net name="RST" class="0">
<segment>
<pinref part="CYRF6936" gate="CYRF6936" pin="RST"/>
<wire x1="81.28" y1="109.22" x2="50.8" y2="109.22" width="0.1524" layer="91"/>
<wire x1="50.8" y1="109.22" x2="50.8" y2="116.84" width="0.1524" layer="91"/>
<pinref part="C15" gate="G$1" pin="2"/>
</segment>
</net>
<net name="_SS" class="0">
<segment>
<pinref part="CYRF6936" gate="CYRF6936" pin="_SS"/>
<label x="66.04" y="104.14" size="1.778" layer="95"/>
<wire x1="38.1" y1="104.14" x2="81.28" y2="104.14" width="0.1524" layer="91"/>
<pinref part="_SS" gate="G$1" pin="NET"/>
</segment>
</net>
<net name="SCK" class="0">
<segment>
<pinref part="CYRF6936" gate="CYRF6936" pin="SCK"/>
<label x="66.04" y="101.6" size="1.778" layer="95"/>
<wire x1="38.1" y1="101.6" x2="81.28" y2="101.6" width="0.1524" layer="91"/>
<pinref part="SCK" gate="G$1" pin="NET"/>
</segment>
</net>
<net name="MOSI" class="0">
<segment>
<pinref part="CYRF6936" gate="CYRF6936" pin="MOSI"/>
<label x="66.04" y="99.06" size="1.778" layer="95"/>
<wire x1="38.1" y1="99.06" x2="81.28" y2="99.06" width="0.1524" layer="91"/>
<pinref part="MOSI" gate="G$1" pin="NET"/>
</segment>
</net>
<net name="MISO" class="0">
<segment>
<pinref part="CYRF6936" gate="CYRF6936" pin="MISO"/>
<label x="66.04" y="96.52" size="1.778" layer="95"/>
<wire x1="38.1" y1="96.52" x2="81.28" y2="96.52" width="0.1524" layer="91"/>
<pinref part="MISO" gate="G$1" pin="NET"/>
</segment>
</net>
<net name="IRQ" class="0">
<segment>
<pinref part="CYRF6936" gate="CYRF6936" pin="IRQ"/>
<label x="66.04" y="91.44" size="1.778" layer="95"/>
<wire x1="38.1" y1="91.44" x2="81.28" y2="91.44" width="0.1524" layer="91"/>
<pinref part="IRQ" gate="G$1" pin="NET"/>
</segment>
</net>
<net name="TV1" class="0">
<segment>
<pinref part="CYRF6936" gate="CYRF6936" pin="XOUT"/>
<wire x1="132.08" y1="81.28" x2="147.32" y2="81.28" width="0.1524" layer="91"/>
<label x="142.24" y="81.28" size="1.778" layer="95"/>
</segment>
</net>
<net name="N$2" class="0">
<segment>
<pinref part="CYRF6936" gate="CYRF6936" pin="XTAL"/>
<wire x1="132.08" y1="86.36" x2="170.18" y2="86.36" width="0.1524" layer="91"/>
<pinref part="Y1" gate="G$1" pin="2"/>
<wire x1="170.18" y1="86.36" x2="170.18" y2="81.28" width="0.1524" layer="91"/>
</segment>
</net>
<net name="PACTL" class="0">
<segment>
<pinref part="CYRF6936" gate="CYRF6936" pin="PACTL"/>
<wire x1="132.08" y1="91.44" x2="147.32" y2="91.44" width="0.1524" layer="91"/>
<label x="142.24" y="91.44" size="1.778" layer="95"/>
</segment>
</net>
<net name="RFN" class="0">
<segment>
<pinref part="CYRF6936" gate="CYRF6936" pin="RFN"/>
<wire x1="132.08" y1="99.06" x2="142.24" y2="99.06" width="0.1524" layer="91"/>
<pinref part="L2" gate="G$1" pin="1"/>
<wire x1="142.24" y1="99.06" x2="149.86" y2="99.06" width="0.1524" layer="91"/>
<wire x1="142.24" y1="99.06" x2="142.24" y2="96.52" width="0.1524" layer="91"/>
<junction x="142.24" y="99.06"/>
<wire x1="142.24" y1="96.52" x2="172.72" y2="96.52" width="0.1524" layer="91"/>
<pinref part="C3" gate="G$1" pin="1"/>
</segment>
</net>
<net name="RFBIAS" class="0">
<segment>
<pinref part="CYRF6936" gate="CYRF6936" pin="RFBIAS"/>
<pinref part="L1" gate="G$1" pin="1"/>
<wire x1="132.08" y1="109.22" x2="149.86" y2="109.22" width="0.1524" layer="91"/>
</segment>
</net>
<net name="RFP" class="0">
<segment>
<pinref part="CYRF6936" gate="CYRF6936" pin="RFP"/>
<wire x1="132.08" y1="104.14" x2="170.18" y2="104.14" width="0.1524" layer="91"/>
<pinref part="L2" gate="G$1" pin="2"/>
<wire x1="170.18" y1="104.14" x2="172.72" y2="104.14" width="0.1524" layer="91"/>
<wire x1="165.1" y1="99.06" x2="170.18" y2="99.06" width="0.1524" layer="91"/>
<wire x1="170.18" y1="99.06" x2="170.18" y2="104.14" width="0.1524" layer="91"/>
<pinref part="L1" gate="G$1" pin="2"/>
<wire x1="170.18" y1="104.14" x2="170.18" y2="109.22" width="0.1524" layer="91"/>
<wire x1="170.18" y1="109.22" x2="165.1" y2="109.22" width="0.1524" layer="91"/>
<junction x="170.18" y="104.14"/>
<pinref part="C1" gate="G$1" pin="1"/>
</segment>
</net>
</nets>
</sheet>
</sheets>
</schematic>
</drawing>
<compatibility>
<note version="6.3" minversion="6.2.2" severity="warning">
Since Version 6.2.2 text objects can contain more than one line,
which will not be processed correctly with this version.
</note>
</compatibility>
</eagle>
